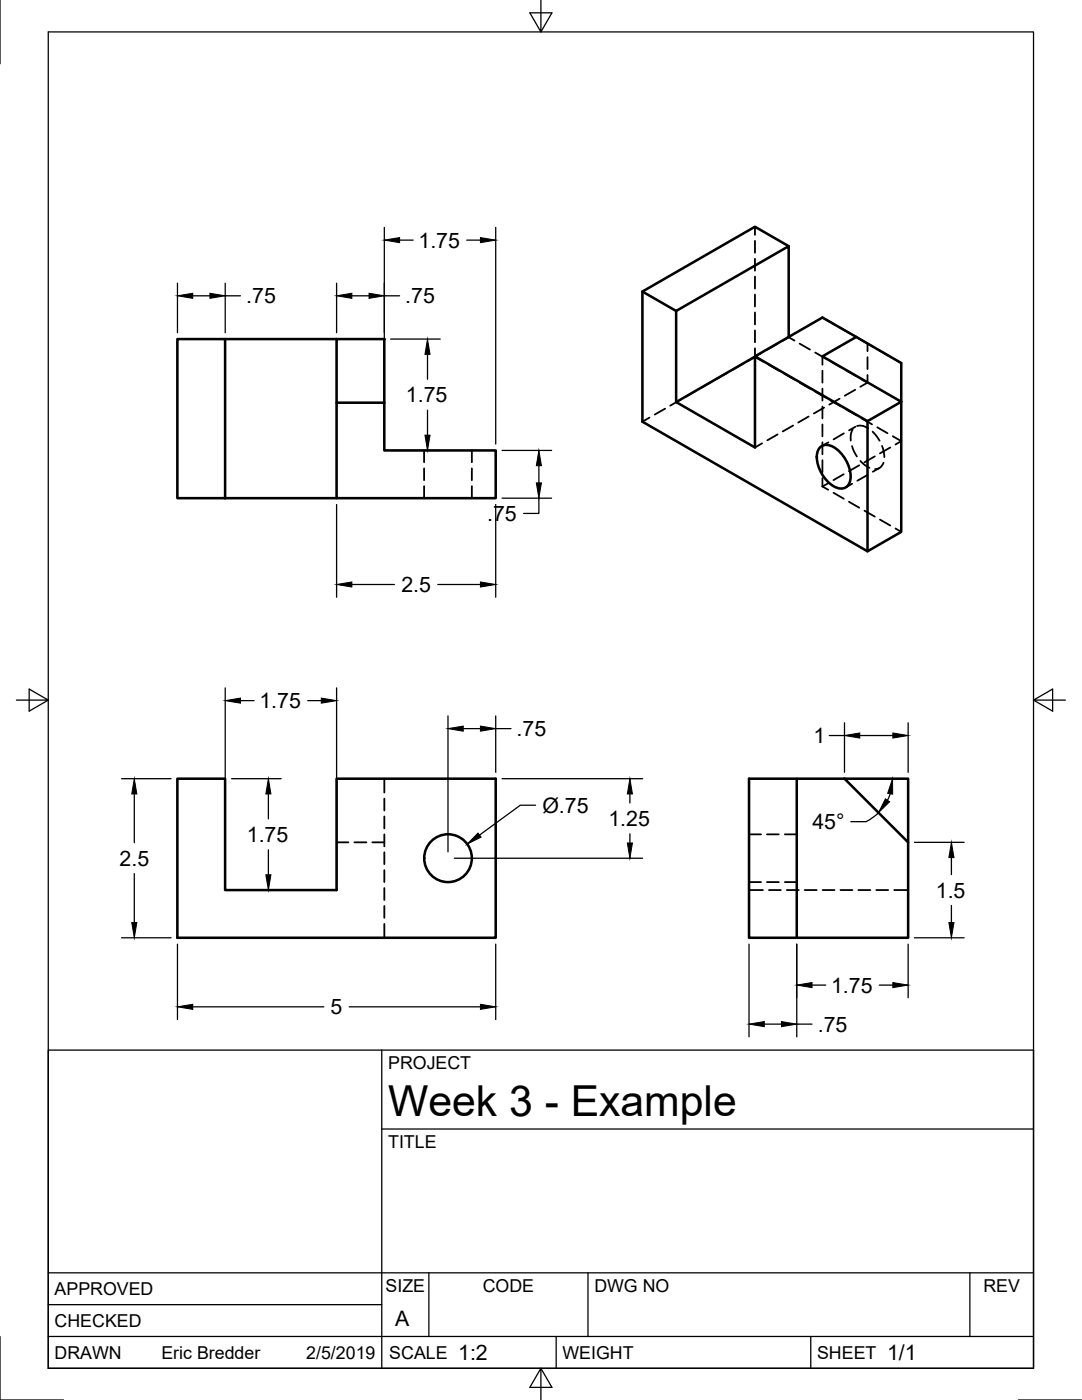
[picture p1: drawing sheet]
<svg xmlns="http://www.w3.org/2000/svg" width="216mm" height="279mm" viewBox="0 0 216 279" stroke-linecap="round" stroke-linejoin="round" font-family="sans-serif">
<!-- layer: Hidden -->
<g fill="none" stroke="#000" stroke-width=".36">
<path d="M150.6 45.3v1.6M150.6 48.1v2.3M150.6 51.6v2.4M150.6 55.2v2.4M150.6 58.8v2.4M135.8 79.8l-2.1 1.2M138.9 78l-2.1 1.2M142 76.2l-2.1 1.2M145.1 74.4l-2.1 1.2M148.2 72.6l-2.1 1.2M149.2 72.1l1.4-.9 1.7 1M150.6 62.4v2.3"/>
<path d="M150.6 65.9v2.4M150.6 69.5v1.6M151.9 70.4l-1.3 .8M153.4 72.8l2 1.2M155 68.7l-2 1.2M156.5 74.6l2 1.2M157.4 67.2v.1M157.4 67.3l-1.3 .8M157.4 67.3l1.1 .7M159.6 68.6l2 1.2M159.6 76.4l2 1.2M162.7 70.4l2 1.1"/>
<path d="M162.7 78.1l2 1.2M164.1 63.4l2.4 1.4M164.1 71.1v1.7M164.1 74v2.4M164.1 77.6v2.3M165.8 72.1l2 1.2M165.8 79.9l2 1.2M167.5 79.6l-2 1.2M167.6 65.4l2 1.2M168.8 73.9l2.1 1.2M170.6 77.8l-2 1.2M170.7 67.2l2.4 1.4"/>
<path d="M171.9 75.7l1.2 .7M173.1 68.6l1.3 .7M173.1 68.6v1.5M173.1 71.3v2.4M173.1 74.8v1.6M173.1 76.4l-1.4 .8M175.4 69.9l2.1 1.2M178.5 71.7l1.3 .8M84.6 89.9v2.4M84.6 93.5v2.3M84.6 97v2.4M94.1 89.9v2.4"/>
<path d="M94.1 93.5v2.3M94.1 97v2.4M129.6 83.3l-1.4 .9M132.7 81.6l-2.1 1.1M152.1 88.5l-1.5 .8M155.2 86.7l-2.1 1.2M158.3 84.9l-2.1 1.2M161.4 83.1l-2.1 1.2M164.1 81.1v2.4M164.1 84.7v2.4M164.1 88.3v2.4M164.1 91.8v2.4"/>
<path d="M164.1 95.4v1.7M164.1 97.1l1.2 .6M164.4 81.3l-2 1.2M165.3 96.4l-1.2 .7M165.3 88.3l-1.3 .7M166.3 98.3l2.1 1.2M168.4 94.6l-2.1 1.2M168.4 86.5l-2.1 1.2M168.8 81.7l2.1 1.2M170 89l1 2.1M170 96.5l-1.3 .8M170.1 85.7l-.3 1.1v1.1"/>
<path d="M170.7 85.2l-1.3 .7M171 85h1.2l1 .4M171.4 92.9l-2 1.1M171.7 92l1 .9 .8 .5M171.9 83.5l2.1 1.2M173.1 94.8l-2 1.1M174.1 86.1l1.4 1.8M174.6 91.1l-2.1 1.2M175 85.3l2.1 1.2M175.5 93.4l-1.3 .7M176 89l.5 2.2M176.3 92.3l-.1 .3a1.67 1.67 0 0 1-1.6 1"/>
<path d="M177.7 89.3l-2.1 1.2M178.1 87.1l1.7 .9-1.1 .7M169.4 100.1l2 1.2M172.5 101.9l2.1 1.2M175.6 103.7l2.1 1.2M178.7 105.5l1.1 .7M76.7 155.4v2.8M76.7 159.4v2.4M67.2 168.1h2.3M70.7 168.1h2.4M74.3 168.1h2.4M76.7 162.9v2.4"/>
<path d="M76.7 166.5v2.4M76.7 170.1v2.4M76.7 173.7v2.3M76.7 177.2v2.4M149.5 177.6h2.7M149.5 176h2.3M149.5 166.5h2.3M153 176h2.4M153 166.5h2.4M153.4 177.6h2.4M156.6 176h2.4M156.6 166.5h2.4"/>
<path d="M157 177.6h2.4M160.6 177.6h2.4M164.1 177.6h2.4M167.7 177.6h2.4M171.3 177.6h2.4M174.9 177.6h2.3M178.4 177.6h2.8M76.7 180.8v2.4M76.7 184.4v2.8"/>
</g>
<!-- layer: Visible -->
<g fill="none" stroke="#000" stroke-width=".51">
<path d="M128.2 58.2l6.7 3.9 22.5-13v18.1M157.4 49.1l-6.8-3.8-22.4 12.9v26l44.9 25.8M35.4 67.7h9.5v31.7h-9.5zM44.9 67.7h22.3M67.2 67.7h9.5v12.7h-9.5zM134.9 62.1v18.1M150.6 71.1v18.2l-15.7-9.1M150.6 71.2l-15.7 9M170.9 67.2l-6.8 3.9 15.7 9.1-6.7 3.9-22.5-13 13.5-7.7 15.7 9.1v33.7l-6.7 3.8v-25.9M44.9 99.4h22.3M67.2 80.4v19h31.7v-9.5h-22.2v-9.5M163.6 89.4a2.43 2.43 0 0 1 3.4 .3 7.3 7.3 0 0 1 2.7 6.1 1.98 1.98 0 0 1-3.3 1.2 7.2 7.2 0 0 1-3.3-6.5z"/>
<path d="M35.4 155.4h9.5v22.2h22.3v-22.2h31.7v31.8h-63.5zM159 155.4v31.8h22.2v-31.8h-12.7M168.5 155.4h-19v31.8h9.5M168.5 155.4l12.7 12.7"/>
<circle cx="89.4" cy="171.3" r="4.8"/>
</g>
<!-- layer: Border -->
<path d="M0 0v12.7M9.6 6.4h196.6v266.7h-196.6zM107.9 0v6.4l-2.2-3.8h4.4l-2.2 3.8M3.3 139.7h6.3l-3.8-2.2v4.4l3.8-2.2M206.2 139.7l3.8 2.2v-4.4l-3.8 2.2h6.4M0 266.7v12.7h12.7M107.9 273.1l2.2 3.8h-4.4l2.2-3.8v6.3M203.2 279.4h12.7" fill="none" stroke="#000" stroke-width=".25"/>
<!-- layer: Titleblock -->
<path d="M9.6 209.6h196.6v63.5h-196.6zM76.2 209.6v63.5M76.2 225.3h130M9.6 254h196.6M85.6 254v12.7M117.3 254v12.7M193.5 254v12.7M9.6 266.7h196.6M9.6 260.4h66.6M111 266.7v6.4M161.8 266.7v6.4" fill="none" stroke="#000" stroke-width=".25"/>
<!-- layer: Dimensions -->
<g fill="none" stroke="#000" stroke-width=".25">
<path d="M35.4 56.5v9.9M38.5 59h3.4M44.9 56.5v9.9M44.9 59h3.1M67.2 56.5v9.9M70.2 59h3.4M76.7 59h3M76.7 45.4v43.2M79.7 47.9h2.7M93.1 47.9h2.8M98.9 45.4v43.2M78 67.7h9.8"/>
<path d="M85.3 70.7v5M78 89.9h9.8M85.3 81.9v4.9M100.2 89.9h9.9M100.2 99.4h9.9M107.5 99.4v3.1h-3M107.5 92.9v3.5M67.2 100.7v18.5M70.2 116.6h8.5M87.4 116.6h8.5M98.9 100.7v18.5M44.9 137.3v39.1"/>
<path d="M48 139.8h2.7M61.4 139.8h2.7M67.2 137.3v39.1M24.3 155.4h9.8M26.8 158.5v9.7M46.2 155.4h9.9M53.6 158.5v4.9M89.4 142.9v27.1M92.4 145.4h3.5M98.9 142.9v11.2M98.9 145.4h3.1M100.2 155.4h28"/>
<path d="M125.7 158.5v1.8M165.5 146.8h3M168.5 144.3v9.8M171.6 146.8h6.6M177.6 158.4l-.5 1.3M181.2 144.3v9.8M26.8 174.3v9.8M46.2 177.6h9.9M53.6 169.6v5M90.7 171.3h37.5M106.9 160.7h-3.1l-8.1 6M125.7 166.4v1.8"/>
<path d="M175.3 162.2l-1.2 1-1.3 .8h-3M182.5 168.1h9.9M189.8 171.2v3.3M24.3 187.2h9.8M35.4 188.4v15.1M98.9 188.4v15.1M149.5 188.4v18.5M159 188.4v18.5M162 196.6h2.8M175.5 196.6h2.7M181.2 188.4v10.7M182.5 187.2h9.9"/>
<path d="M189.8 180.7v3.4M38.5 200.9h26.1M69.7 200.9h26.2M152.5 204.4h3.4M159 204.4h3"/>
</g>
<g fill="#000" stroke="#000" stroke-width=".2">
<path d="M35.4 59l3.1-.5v1zM41.9 58.5l3 .5-3 .5zM67.2 59l3-.5v1zM73.6 58.5l3.1 .5-3.1 .5zM76.7 47.9l3-.5v1zM95.9 47.4l3 .5-3 .5zM85.3 67.7l.5 3h-1zM84.8 86.8h1l-.5 3.1zM107.5 89.9l.5 3h-1zM107 96.4h1l-.5 3zM67.2 116.6l3-.5v1.1zM95.9 116.1l3 .5-3 .6z"/>
<path d="M44.9 139.8l3.1-.5v1zM64.1 139.3l3.1 .5-3.1 .5zM26.8 155.4l.5 3.1h-1zM53.6 155.4l.5 3.1h-1.1zM89.4 145.4l3-.5v1zM95.9 144.9l3 .5-3 .5zM125.7 155.4l.5 3.1h-1zM168.5 146.8l3.1-.5v1zM178.1 155.4v3.1l-1-.2zM178.2 146.3l3 .5-3 .5zM53 174.6h1.1l-.5 3zM95.4 166.3l.6 .8-2.8 1.4z"/>
<path d="M125.2 168.2h1l-.5 3.1zM176.7 159.4l.8 .6-2.2 2.2zM189.8 168.1l.6 3.1h-1.1zM26.3 184.1h1l-.5 3.1zM159 196.6l3-.5v1zM178.2 196.1l3 .5-3 .5zM189.3 184.1h1.1l-.6 3.1zM35.4 200.9l3.1-.5v1zM95.9 200.4l3 .5-3 .5zM149.5 204.4l3-.5v1zM155.9 203.9l3.1 .5-3.1 .5z"/>
</g>
<text font-size="8.5" x="77.4" y="222.8">Week 3 - Example</text>
<g font-size="4.3">
<text x="83.5" y="49.4">1.75</text>
<text x="49.1" y="60.5">.75</text>
<text x="80.9" y="60.5">.75</text>
<text x="81" y="80.3">1.75</text>
<text x="97.2" y="103.9">.75</text>
<text x="80.1" y="118.2">2.5</text>
<text x="51.8" y="141.3">1.75</text>
<text x="103.1" y="146.9">.75</text>
<text x="162.3" y="148.3">1</text>
<text x="108.2" y="162.2">Ø.75</text>
<text x="121.4" y="164.8">1.25</text>
<text x="162.1" y="165.5">45°</text>
<text x="23.9" y="172.8">2.5</text>
<text x="49.3" y="168">1.75</text>
<text x="186.7" y="179.1">1.5</text>
<text x="66" y="202.4">5</text>
<text x="165.8" y="198.1">1.75</text>
<text x="163.2" y="205.9">.75</text>
<text x="78.9" y="264.5">A</text>
<text x="91.4" y="271.4">1:2</text>
<text x="177" y="271.4">1/1</text>
</g>
<g font-size="3.5">
<text x="77.4" y="213.4">PROJECT</text>
<text x="77.4" y="229.1">TITLE</text>
<text x="76.9" y="257.8">SIZE</text>
<text x="96.3" y="257.8">CODE</text>
<text x="118.6" y="257.8">DWG NO</text>
<text x="196.2" y="257.8">REV</text>
<text x="10.9" y="258.5">APPROVED</text>
<text x="10.9" y="264.8">CHECKED</text>
<text x="10.9" y="271.2">DRAWN</text>
<text x="32.2" y="271.2">Eric Bredder</text>
<text x="61.1" y="271.2">2/5/2019</text>
<text x="77.7" y="271.2">SCALE</text>
<text x="112.2" y="271.2">WEIGHT</text>
<text x="163" y="271.2">SHEET</text>
</g>
</svg>
